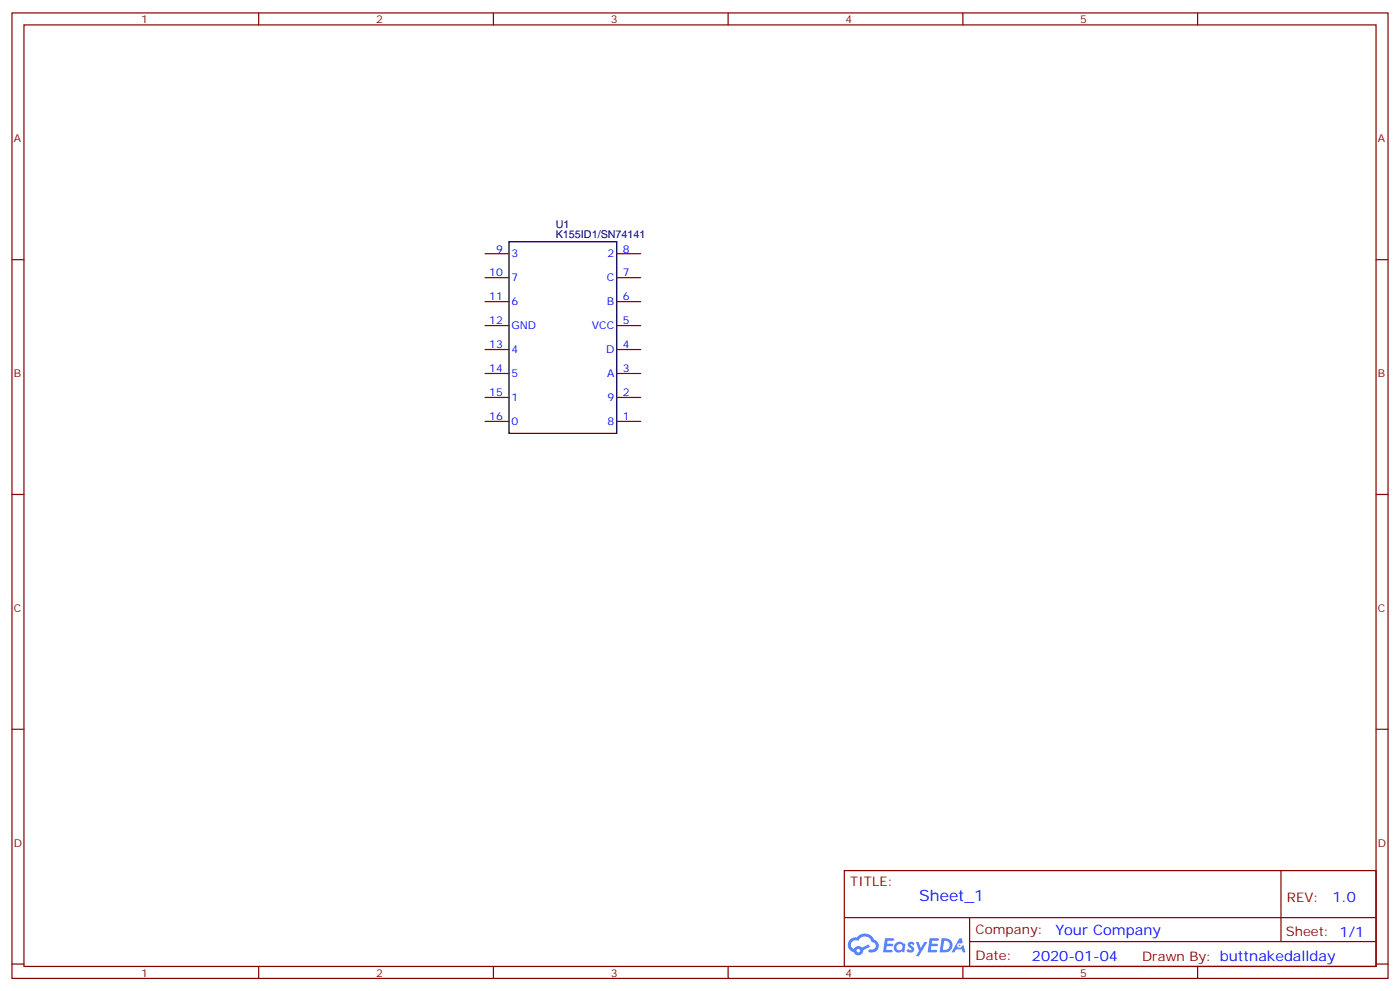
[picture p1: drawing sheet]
<svg xmlns="http://www.w3.org/2000/svg" width="412mm" height="292mm" viewBox="0 0 412 292" stroke-linecap="round" stroke-linejoin="round" font-family="sans-serif">
<g fill="none" stroke="#870000" stroke-width=".35">
<path d="M3.5 3.8h405.4v284.3h-405.4zM7.1 7.3h398.2v277.3h-398.2zM76.2 3.8v3.5M145.3 3.8v3.5M214.5 3.8v3.5M283.6 3.8v3.5M352.8 3.8v3.5M3.5 76.5h3.6M405.3 76.5h3.6M3.5 145.6h3.6M405.3 145.6h3.6M3.5 214.8h3.6"/>
<path d="M405.3 214.8h3.6M248.7 256.4h156.6v28.2h-156.6zM377.3 256.4v20.9M248.7 270.2h156.5M285.6 277.3h119.6M285.6 270.2v14.2M3.5 283.9h3.6M76.2 284.6v3.5M145.3 284.6v3.5M214.5 284.6v3.5M283.6 284.6v3.5M352.8 284.6v3.5"/>
<path d="M405.3 283.9h3.6"/>
</g>
<g fill="#5487ff">
<path d="M267.7 277.6a1.22 1.22 0 0 1 1.7 .2l-.4 .6a.47 .47 0 0 0-.3-.4 .47 .47 0 0 0-.5 .2l.1 .2a1.14 1.14 0 0 1 .8 1.8 1.14 1.14 0 0 1-1.9 0l-.2-.2 .5-.6 .7 .5a.29 .29 0 0 0 .3-.3 .29 .29 0 0 0-.2-.3 1.04 1.04 0 0 1-.6-1.7z"/>
<path d="M260.7 276.3h2.4l.3 .2-.2 .5-1.8 .1-.1 .8h1.5l.3 .4-.3 .4h-1.6l-.2 1.1h1.7l.2 .3-.2 .3-2.6 .1z"/>
<path d="M273.8 276.3h2.4l.3 .2-.1 .5-1.8 .1-.2 .8h1.6l.3 .4-.4 .4h-1.6l-.1 1.1h1.7l.2 .3-.2 .3-2.6 .1z"/>
<path d="M282.6 276.3h.7l.3 1.3-.6 .3a.69 .69 0 0 0-1 .3 .69 .69 0 0 0 .4 .9 .69 .69 0 0 0 .9-.6l.5-.2 .6 2.2h-.8l-.2-.9h-1.8l-.5 .9h-.8z"/>
<path d="M269.8 277.4h.8l.6 1.8 1.1-1.8h.9l-2.6 4.2h-.8l.9-1.5z"/>
<path d="M277.4 276.3l-.6 4.2h1.3a2.11 2.11 0 0 0 2.5-2.1 2.11 2.11 0 0 0-2.5-2.1zM278.1 277.1a1.39 1.39 0 0 1 1.7 1.4 1.39 1.39 0 0 1-1.8 1.3h-.3z"/>
<path d="M263.7 277.9a1.54 1.54 0 0 0-.1 2.2 1.54 1.54 0 0 0 2.2 .1l.6 .3 .3-2.3-.2-.3h-.4a1.49 1.49 0 0 0-2.4 0zM264 278.9a.94 .94 0 0 1 1.8 0 .94 .94 0 0 1-1.8 0z"/>
<path d="M250.4 276.7a2.18 2.18 0 0 0 1.1 3.7 1.44 1.44 0 0 0 1.6 .9 1.44 1.44 0 0 0 1.2-1.4l2-1.1-.5-.7-1.9 1a1.47 1.47 0 0 0-2.4 .4 1.39 1.39 0 0 1-.7-1.9 1.39 1.39 0 0 1 2-.5 2.12 2.12 0 0 1 2.2-1.3 2.12 2.12 0 0 1 1.9 1.7 1.14 1.14 0 0 1 1.1 1.4 1.14 1.14 0 0 1-1.7 .7 .43 .43 0 0 0-.5 .4 .43 .43 0 0 0 .4 .5 1.98 1.98 0 0 0 2.5-1.2 1.98 1.98 0 0 0-1.2-2.6 3.1 3.1 0 0 0-5.3-.6l-.9 .1zM252.3 280a.55 .55 0 0 1 1.1 0 .55 .55 0 0 1-1.1 0z"/>
<circle cx="282.6" cy="278.4" r=".26"/>
</g>
<path d="M149.9 71.2h31.8v56.4h-31.8z" fill="none" stroke="#000" stroke-width=".35"/>
<g fill="none" stroke="#870000" stroke-width=".35">
<path d="M142.9 74.7h7M181.7 74.7h7M142.9 95.9h7M142.9 88.8h7M142.9 81.8h7M181.7 95.9h7M181.7 88.8h7M181.7 81.8h7M142.9 117.1h7M142.9 110h7M142.9 102.9h7M181.7 117.1h7"/>
<path d="M181.7 110h7M181.7 102.9h7M142.9 124.1h7M181.7 124.1h7"/>
</g>
<text font-size="4.6" fill="#00f" x="270.8" y="265.4">Sheet_1</text>
<g font-size="4.2" fill="#00f">
<text x="392.5" y="265.7">1.0</text>
<text x="310.9" y="275.2">Your Company</text>
<text x="304" y="283">2020-01-04</text>
</g>
<g font-size="3.9" fill="#800">
<text x="250.5" y="261">TITLE:</text>
<text x="379.1" y="265.7">REV:</text>
<text x="287.4" y="275.2">Company:</text>
<text x="378.7" y="275.8">Sheet: 1/1</text>
<text x="287.4" y="282.9">Date:</text>
<text x="336.4" y="282.9">Drawn By: buttnakedallday</text>
</g>
<g font-size="3.2" fill="#800">
<text x="41.6" y="6.8">1</text>
<text x="110.8" y="6.8">2</text>
<text x="179.9" y="6.8">3</text>
<text x="249.1" y="6.8">4</text>
<text x="318.2" y="6.8">5</text>
<text x="4.1" y="41.9">A</text>
<text x="405.9" y="41.9">A</text>
<text x="4.1" y="111.1">B</text>
<text x="405.9" y="111.1">B</text>
<text x="4.1" y="180.2">C</text>
<text x="405.9" y="180.2">C</text>
<text x="4.1" y="249.3">D</text>
<text x="405.9" y="249.3">D</text>
<text x="41.6" y="287.6">1</text>
<text x="110.8" y="287.6">2</text>
<text x="179.9" y="287.6">3</text>
<text x="249.1" y="287.6">4</text>
<text x="318.2" y="287.6">5</text>
</g>
<g font-size="3.2" fill="#000080">
<text x="163.7" y="70.1">K155ID1/SN74141</text>
<text x="163.7" y="67">U1</text>
</g>
<g font-size="3.2" fill="#00f">
<text x="146.2" y="74.4">9</text>
<text x="150.6" y="75.8">3</text>
<text x="179" y="75.8">2</text>
<text x="183.4" y="74.4">8</text>
<text x="144.1" y="81.4">10</text>
<text x="150.6" y="82.8">7</text>
<text x="178.8" y="82.8">C</text>
<text x="183.4" y="81.4">7</text>
<text x="144.1" y="88.5">11</text>
<text x="150.6" y="89.9">6</text>
<text x="178.8" y="89.9">B</text>
<text x="183.4" y="88.5">6</text>
<text x="144.1" y="95.5">12</text>
<text x="183.4" y="95.5">5</text>
<text x="150.6" y="96.9">GND</text>
<text x="174.4" y="96.9">VCC</text>
<text x="144.1" y="102.6">13</text>
<text x="150.6" y="104">4</text>
<text x="178.5" y="104">D</text>
<text x="183.4" y="102.6">4</text>
<text x="144.1" y="109.6">14</text>
<text x="150.6" y="111.1">5</text>
<text x="178.8" y="111.1">A</text>
<text x="183.4" y="109.6">3</text>
<text x="144.1" y="116.7">15</text>
<text x="150.6" y="118.1">1</text>
<text x="179" y="118.1">9</text>
<text x="183.4" y="116.7">2</text>
<text x="144.1" y="123.8">16</text>
<text x="150.6" y="125.2">0</text>
<text x="179" y="125.2">8</text>
<text x="183.4" y="123.8">1</text>
</g>
</svg>
